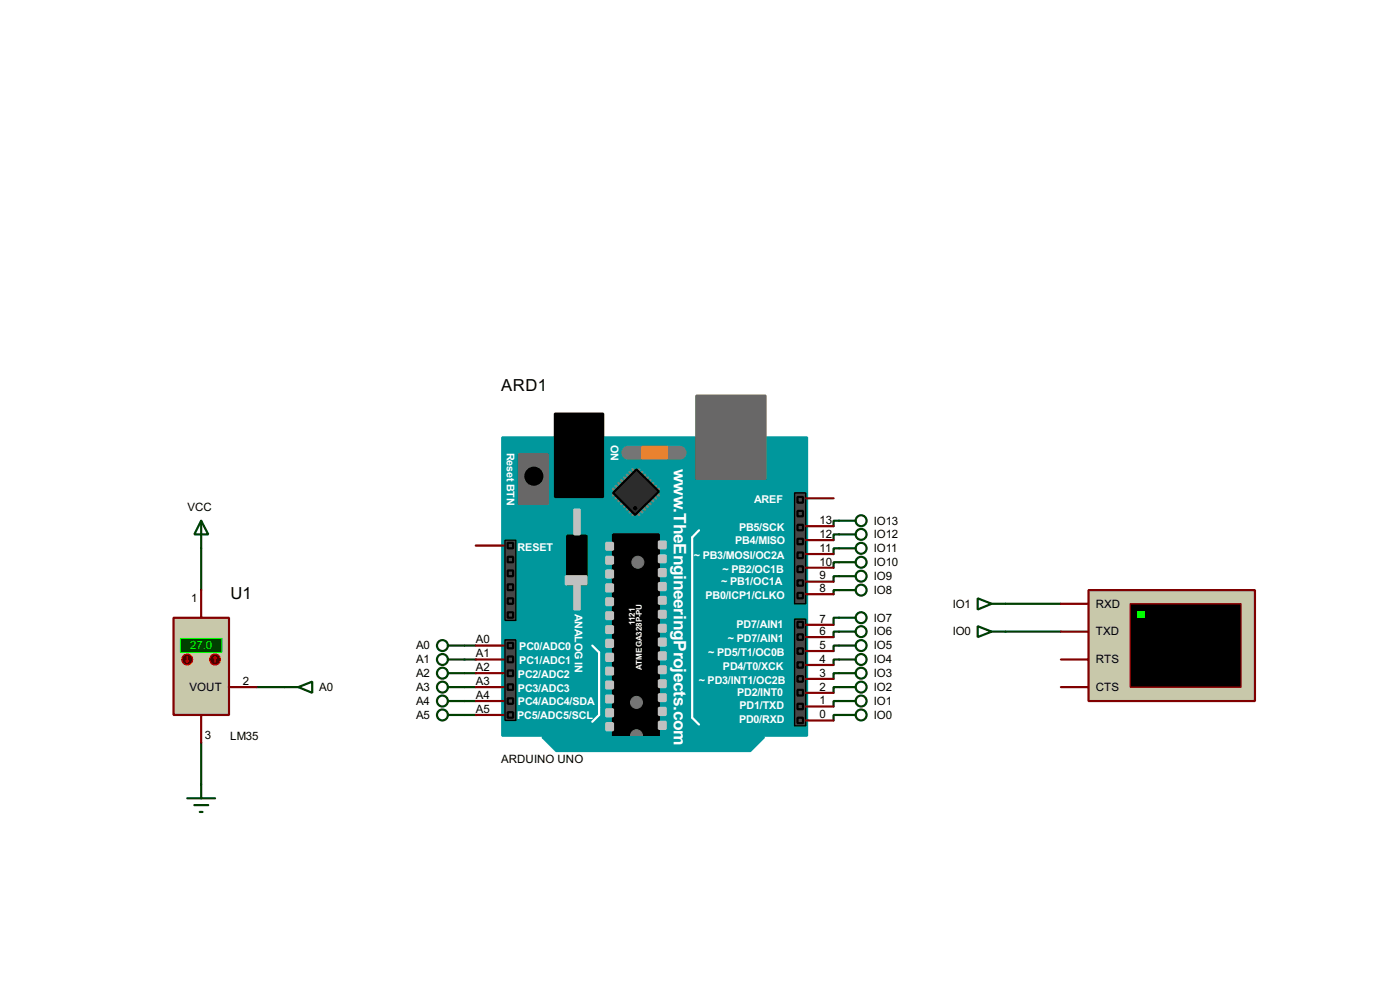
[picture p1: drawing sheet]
<svg xmlns="http://www.w3.org/2000/svg" width="256mm" height="180mm" viewBox="0 0 256 180" stroke-linecap="round" stroke-linejoin="round" font-family="sans-serif">
<g fill="none" stroke="#004000" stroke-width=".4">
<path d="M153.7 95.3h-1v1M153.7 97.8h-1v1.1M36.9 100.4v7.6M85.1 118.2h2.1M153.7 100.4h-1v1M153.7 102.9h-1v1M153.7 105.5h-1v1M153.7 108h-1v.8M153.7 113.1h-1v1.3M153.7 115.6h-1v1M153.7 118.2h-1v1M184.2 110.5h10.2"/>
<path d="M184.2 115.6h10.2M36.9 135.9v7.7M47 125.8h5.1M85.1 130.9h2.1M85.1 128.3h2.1M85.1 125.8h2.1M85.1 123.2h2.1M85.1 120.7h2.1M153.7 120.7h-1v1M153.7 123.2h-1v1.1M153.7 125.8h-1v1M153.7 128.3h-1v1"/>
<path d="M153.7 130.9h-1v1"/>
</g>
<path d="M92 80.1h55.9v54.6h-55.9z" fill="#00979c" stroke="#00979c" stroke-width=".4"/>
<g fill="#686767" stroke="#686767" stroke-width=".4">
<path d="M127.6 72.4h12.7v15.3h-12.7z"/>
<path d="M95.1 83.1h5.3v9.2h-5.3z"/>
</g>
<path d="M101.7 75.7h8.8v15.3h-8.8zM103.9 98.1h3.6v8.9h-3.6zM112.3 97.8h8.4v36.9h-8.4z" fill="#000" stroke="#000" stroke-width=".4"/>
<path d="M128.1 97.1l-1.3 1.3v33l1.3 1.2M108.5 118.2l1.3 1.2v11.5l-1.3 1.2" fill="none" stroke="#fff" stroke-width=".4"/>
<g fill="#c0c0c0" stroke="#c0c0c0" stroke-width=".4">
<path d="M120.7 99.1h1.3v1.3h-1.3z"/>
<path d="M120.7 101.7h1.3v1.2h-1.3z"/>
<path d="M120.7 104.2h1.3v1.3h-1.3z"/>
<path d="M120.7 106.7h1.3v1.3h-1.3z"/>
<path d="M120.7 109.3h1.3v1.2h-1.3z"/>
<path d="M120.7 111.8h1.3v1.3h-1.3z"/>
<path d="M120.7 114.4h1.3v1.2h-1.3z"/>
<path d="M120.7 116.9h1.3v1.3h-1.3z"/>
<path d="M120.7 119.4h1.3v1.3h-1.3z"/>
<path d="M120.7 122h1.3v1.2h-1.3z"/>
<path d="M120.7 124.5h1.3v1.3h-1.3z"/>
<path d="M120.7 127.1h1.3v1.2h-1.3z"/>
<path d="M120.7 129.6h1.3v1.3h-1.3z"/>
<path d="M120.7 132.1h1.3v1.3h-1.3z"/>
<path d="M111.1 99.4h1.2v1.2h-1.2z"/>
<path d="M111.1 101.9h1.2v1.3h-1.2z"/>
<path d="M111.1 104.4h1.2v1.3h-1.2z"/>
<path d="M111.1 107h1.2v1.3h-1.2z"/>
<path d="M111.1 109.5h1.2v1.3h-1.2z"/>
<path d="M111.1 112.1h1.2v1.2h-1.2z"/>
<path d="M111.1 114.6h1.2v1.3h-1.2z"/>
<path d="M111.1 117.1h1.2v1.3h-1.2z"/>
<path d="M111.1 119.7h1.2v1.3h-1.2z"/>
<path d="M111.1 122.2h1.2v1.3h-1.2z"/>
<path d="M111.1 124.8h1.2v1.2h-1.2z"/>
<path d="M111.1 127.3h1.2v1.3h-1.2z"/>
<path d="M111.1 129.8h1.2v1.3h-1.2z"/>
<path d="M111.1 132.4h1.2v1.3h-1.2z"/>
<path d="M103.7 105.5h3.8v1.5h-3.8z"/>
<path d="M105.2 93.3h1v4.5h-1z"/>
<path d="M105.2 107h1v4.6h-1z"/>
</g>
<circle cx="97.8" cy="87.2" r="1.55" fill="#000" stroke="#000" stroke-width=".4"/>
<path d="M115.1 82.9h9.4" fill="none" stroke="#757575" stroke-width="2.6"/>
<path d="M117.7 81.8h4.5v2.1h-4.5z" fill="#ff8000" stroke="#ff8000" stroke-width=".4"/>
<g fill="none" stroke="#808080" stroke-width=".45">
<path d="M112.3 89.5l.5 .5M112.8 89l.5 .5M112.8 90.2l-.5 .5M113.3 88.4l.5 .6M113.3 90.7l-.5 .5M113.8 87.9l.6 .5M113.8 91.2l-.5 .5M114.4 87.4l.5 .5M114.4 91.7l-.6 .6M114.9 86.9l.5 .5M114.9 92.3l-.5 .5M115.4 86.4l.5 .5"/>
<path d="M115.4 92.8l-.5 .5M115.9 85.9l.5 .5M115.9 93.3l-.5 .5M116.4 93.8l-.5 .5M116.6 93.8l.5 .5M117.1 93.3l.6 .5M117.1 85.9l-.5 .5M117.7 92.8l.5 .5M117.7 86.4l-.6 .5M118.2 92.3l.5 .5M118.2 86.9l-.5 .5M118.7 91.7l.5 .6"/>
<path d="M118.7 87.4l-.5 .5M119.2 91.2l.5 .5M119.2 87.9l-.5 .5M119.7 90.7l.5 .5M119.7 88.4l-.5 .6M120.2 90.2l.5 .5M120.2 89l-.5 .5M120.7 89.5l-.5 .5"/>
</g>
<path d="M116.6 85.9l4.1 4.1-4.3 4.3-4.1-4.1z" fill-rule="evenodd" fill="#2c2c2c" stroke="#000" stroke-width=".4"/>
<circle cx="116.3" cy="93" r=".3" fill="#000" stroke="#000" stroke-width=".18"/>
<path d="M145.6 90.2h2v20.3h-2z" fill="#464646" stroke="#000" stroke-width=".25"/>
<circle cx="116.6" cy="128.6" r="1.1" fill="#757575" stroke="#757575" stroke-width=".18"/>
<g fill="#464646" stroke="#000" stroke-width=".4">
<path d="M146.1 91h1v1h-1z"/>
<path d="M146.1 96.1h1v1h-1z"/>
<path d="M146.1 98.6h1v1h-1z"/>
<path d="M146.1 101.1h1v1.1h-1z"/>
<path d="M146.1 103.7h1v1h-1z"/>
<path d="M146.1 106.2h1v1h-1z"/>
<path d="M146.1 93.5h1v1h-1z"/>
<path d="M146.1 108.5h1v1h-1z"/>
</g>
<g fill="#757575" stroke="#757575" stroke-width=".18">
<circle cx="116.8" cy="102.9" r="1.1"/>
<circle cx="116.6" cy="134.7" r="1.1"/>
</g>
<path d="M99.4 134.9h40.6l-2.5 2.6h-35.6z" fill-rule="evenodd" fill="#00979c" stroke="#00979c" stroke-width=".4"/>
<g fill="#464646" stroke="#000" stroke-width=".25">
<path d="M92.5 98.9h2v14.7h-2z"/>
<path d="M145.6 113.3h2v19.6h-2z"/>
<path d="M92.5 117.1h2v14.8h-2z"/>
</g>
<g fill="#464646" stroke="#000" stroke-width=".4">
<path d="M93 101.9h1v1h-1z"/>
<path d="M93 107h1v1h-1z"/>
<path d="M93 112.1h1v1h-1z"/>
<path d="M93 109.5h1v1h-1z"/>
<path d="M93 104.4h1v1.1h-1z"/>
<path d="M93 99.4h1v1h-1z"/>
<path d="M146.1 113.8h1v1.1h-1z"/>
<path d="M146.1 116.1h1v1h-1z"/>
<path d="M146.1 118.7h1v1h-1z"/>
<path d="M146.1 121.2h1v1h-1z"/>
<path d="M146.1 123.8h1v1h-1z"/>
<path d="M146.1 126.3h1v1h-1z"/>
<path d="M146.1 128.8h1v1h-1z"/>
<path d="M146.1 131.4h1v1h-1z"/>
<path d="M93 117.7h1v1h-1z"/>
<path d="M93 120.2h1v1h-1z"/>
<path d="M93 122.7h1v1.1h-1z"/>
<path d="M93 125.3h1v1h-1z"/>
<path d="M93 127.8h1v1h-1z"/>
<path d="M93 130.4h1v1h-1z"/>
</g>
<g fill="none" stroke="#800000" stroke-width=".4">
<path d="M87.2 99.9h5.1M147.6 98.9h5.1M147.6 96.3h5.1M147.6 91.2h5.1M87.2 118.2h5.1M147.6 119.2h5.1M147.6 116.6h5.1M147.6 114.4h5.1M147.6 108.8h5.1M147.6 106.5h5.1M147.6 103.9h5.1M147.6 101.4h5.1"/>
<path d="M87.2 130.9h5.1M87.2 128.3h5.1M87.2 125.8h5.1M87.2 123.2h5.1M87.2 120.7h5.1M147.6 131.9h5.1M147.6 129.3h5.1M147.6 126.8h5.1M147.6 124.3h5.1M147.6 121.7h5.1"/>
</g>
<g fill="none" stroke="#004000" stroke-width=".4">
<path d="M153.7 95.3h3.1M153.7 97.8h3.1M82.1 118.2h3M153.7 100.4h3.1M153.7 102.9h3.1M153.7 105.5h3.1M153.7 108h3.1M153.7 113.1h3.1M153.7 115.6h3.1M153.7 118.2h3.1M82.1 120.7h3M82.1 123.2h3"/>
<path d="M82.1 125.8h3M82.1 128.3h3M82.1 130.9h3M153.7 120.7h3.1M153.7 123.2h3.1M153.7 125.8h3.1M153.7 128.3h3.1M153.7 130.9h3.1"/>
<circle cx="157.7" cy="97.8" r="1"/>
<circle cx="157.7" cy="95.3" r="1"/>
<circle cx="81" cy="118.2" r="1"/>
<circle cx="157.7" cy="108" r="1"/>
<circle cx="157.7" cy="118.2" r="1"/>
<circle cx="157.7" cy="100.4" r="1"/>
<circle cx="157.7" cy="102.9" r="1"/>
<circle cx="157.7" cy="113.1" r="1"/>
<circle cx="157.7" cy="115.6" r="1"/>
<circle cx="157.7" cy="105.5" r="1"/>
<circle cx="81" cy="128.3" r="1"/>
<circle cx="81" cy="125.8" r="1"/>
<circle cx="81" cy="120.7" r="1"/>
<circle cx="81" cy="130.9" r="1"/>
<circle cx="81" cy="123.2" r="1"/>
<circle cx="157.7" cy="128.3" r="1"/>
<circle cx="157.7" cy="125.8" r="1"/>
<circle cx="157.7" cy="123.2" r="1"/>
<circle cx="157.7" cy="130.9" r="1"/>
<circle cx="157.7" cy="120.7" r="1"/>
</g>
<path d="M199.4 108h30.5v20.3h-30.5z" fill="#c8c8aa" stroke="#800000" stroke-width=".4"/>
<path d="M207.1 110.5h20.3v15.3h-20.3z" fill="#000" stroke="#800000" stroke-width=".25"/>
<path d="M208.3 111.8h1.3v1.3h-1.3z" fill="#0f0"/>
<path d="M194.4 110.5h5M194.4 115.6h5M194.4 120.7h5M194.4 125.8h5" fill="none" stroke="#800000" stroke-width=".4"/>
<path d="M179.1 109.5l2.6 1-2.6 1.1zM179.1 114.6l2.6 1-2.6 1zM181.7 110.5h2.5M181.7 115.6h2.5" fill="none" stroke="#004000" stroke-width=".4"/>
<path d="M31.8 113.1h10.2v17.8h-10.2z" fill="#c8c8aa" stroke="#800000" stroke-width=".4"/>
<path d="M33.1 116.9h7.6v2.5h-7.6z" fill="#004000" stroke="#0f0" stroke-width=".2"/>
<path d="M36.9 108v5.1M36.9 130.9v5M42 125.8h5" fill="none" stroke="#800000" stroke-width=".4"/>
<circle cx="39.4" cy="120.7" r="1" fill="#400000" stroke="#f00" stroke-width=".2"/>
<path d="M39.4 120.2l-.2 .3M39.4 120.2l.3 .3M39.4 120.2v1" fill="none" stroke="#f00" stroke-width=".2"/>
<circle cx="34.3" cy="120.7" r="1" fill="#400000" stroke="#f00" stroke-width=".2"/>
<path d="M34.1 121l.2 .2M34.3 120.2v1M34.6 121l-.3 .2" fill="none" stroke="#f00" stroke-width=".2"/>
<path d="M36.9 95.3l1.3 2.5h-2.6zM36.9 95.3v5.1M52.1 125.8h2.6M54.7 125.8l2.5-1v2zM34.3 146.1h5.1M35.6 147.4h2.6M36.6 148.6h.5M36.9 143.6v2.5" fill="none" stroke="#004000" stroke-width=".4"/>
<g font-size="3.6" fill="#fff">
<text x="123.5" y="85.8" transform="rotate(90 123.5 85.8)">w</text>
<text x="123.5" y="93.1" transform="rotate(90 123.5 93.1)">.TheEngineeringProjects.com</text>
</g>
<g font-size="3.4">
<text x="91.8" y="71.6">ARD1</text>
<text x="42.2" y="109.7">U1</text>
</g>
<g font-size="2.4">
<text x="34.3" y="93.5">VCC</text>
<text x="150.2" y="95.9">13</text>
<text x="150.2" y="101">11</text>
<text x="150.2" y="98.5">12</text>
<text x="160.1" y="96">IO13</text>
<text x="160.1" y="98.5">IO12</text>
<text x="160.1" y="101.1">IO11</text>
<text x="150.2" y="106.1">9</text>
<text x="150.2" y="103.5">10</text>
<text x="160.1" y="103.6">IO10</text>
<text x="160.1" y="106.2">IO9</text>
<text x="35.1" y="110.1">1</text>
<text x="150.2" y="114">7</text>
<text x="150.2" y="108.4">8</text>
<text x="160.1" y="108.7">IO8</text>
<text x="160.1" y="113.8">IO7</text>
<text x="174.5" y="111.2">IO1</text>
<text x="200.7" y="111.2">RXD</text>
<text x="76.2" y="118.9">A0</text>
<text x="87.2" y="117.8">A0</text>
<text x="150.2" y="118.8">5</text>
<text x="150.2" y="116.2">6</text>
<text x="160.1" y="116.3">IO6</text>
<text x="160.1" y="118.9">IO5</text>
<text x="174.5" y="116.3">IO0</text>
<text x="200.7" y="116.3">TXD</text>
<text x="44.5" y="125.4">2</text>
<text x="76.2" y="123.9">A2</text>
<text x="76.2" y="121.4">A1</text>
<text x="87.2" y="125.4">A3</text>
<text x="87.2" y="122.8">A2</text>
<text x="87.2" y="120.3">A1</text>
<text x="150.2" y="123.9">3</text>
<text x="150.2" y="121.3">4</text>
<text x="160.1" y="121.4">IO4</text>
<text x="160.1" y="123.9">IO3</text>
<text x="200.7" y="121.4">RTS</text>
<text x="34.7" y="126.5">VOUT</text>
<text x="58.5" y="126.5">A0</text>
<text x="76.2" y="131.6">A5</text>
<text x="76.2" y="129">A4</text>
<text x="76.2" y="126.5">A3</text>
<text x="87.2" y="130.5">A5</text>
<text x="87.2" y="127.9">A4</text>
<text x="150.2" y="131.5">0</text>
<text x="150.2" y="128.9">1</text>
<text x="150.2" y="126.4">2</text>
<text x="160.1" y="126.5">IO2</text>
<text x="160.1" y="129">IO1</text>
<text x="160.1" y="131.6">IO0</text>
<text x="200.7" y="126.5">CTS</text>
<text x="37.5" y="135.3">3</text>
<text x="42.2" y="135.5">LM35</text>
<text x="91.8" y="139.6">ARDUINO UNO</text>
</g>
<text font-size="2.4" fill="#0f0" x="34.9" y="118.9">27.0</text>
<g font-size="2.2" fill="#fff">
<text x="92.9" y="82.9" transform="rotate(90 92.9 82.9)">Reset BTN</text>
<text x="111.9" y="81.4" transform="rotate(90 111.9 81.4)">ON</text>
<text x="138.1" y="92.1">AREF</text>
<text x="94.8" y="100.8">RESET</text>
<text x="134.7" y="99.5">PB4/MISO</text>
<text x="135.4" y="97.2">PB5/SCK</text>
<text x="127.1" y="102.3">~ PB3/MOSI/OC2A</text>
<text x="132.1" y="107.1">~ PB1/OC1A</text>
<text x="132.4" y="104.8">~ PB2/OC1B</text>
<text x="105.3" y="112.3" transform="rotate(90 105.3 112.3)">ANALOG IN</text>
<text x="129.2" y="109.7">PB0/ICP1/CLKO</text>
<text x="95.1" y="119.1">PC0/ADC0</text>
<text x="133.4" y="117.5">~ PD7/AIN1</text>
<text x="134.9" y="115">PD7/AIN1</text>
<text x="94.9" y="124.1">PC2/ADC2</text>
<text x="95.1" y="121.6">PC1/ADC1</text>
<text x="128" y="125.2">~ PD3/INT1/OC2B</text>
<text x="129.8" y="120.1">~ PD5/T1/OC0B</text>
<text x="132.4" y="122.6">PD4/T0/XCK</text>
<text x="94.7" y="131.5">PC5/ADC5/SCL</text>
<text x="94.9" y="129">PC4/ADC4/SDA</text>
<text x="94.9" y="126.7">PC3/ADC3</text>
<text x="135" y="127.5">PD2/INT0</text>
<text x="135.5" y="129.7">PD1/TXD</text>
<text x="135.4" y="132.3">PD0/RXD</text>
</g>
<g font-size="1.7" fill="#fff">
<text x="116.3" y="114.3" transform="rotate(-90 116.3 114.3)">1121</text>
<text x="117.6" y="122.6" transform="rotate(-90 117.6 122.6)">ATMEGA328P-PU</text>
</g>
</svg>
